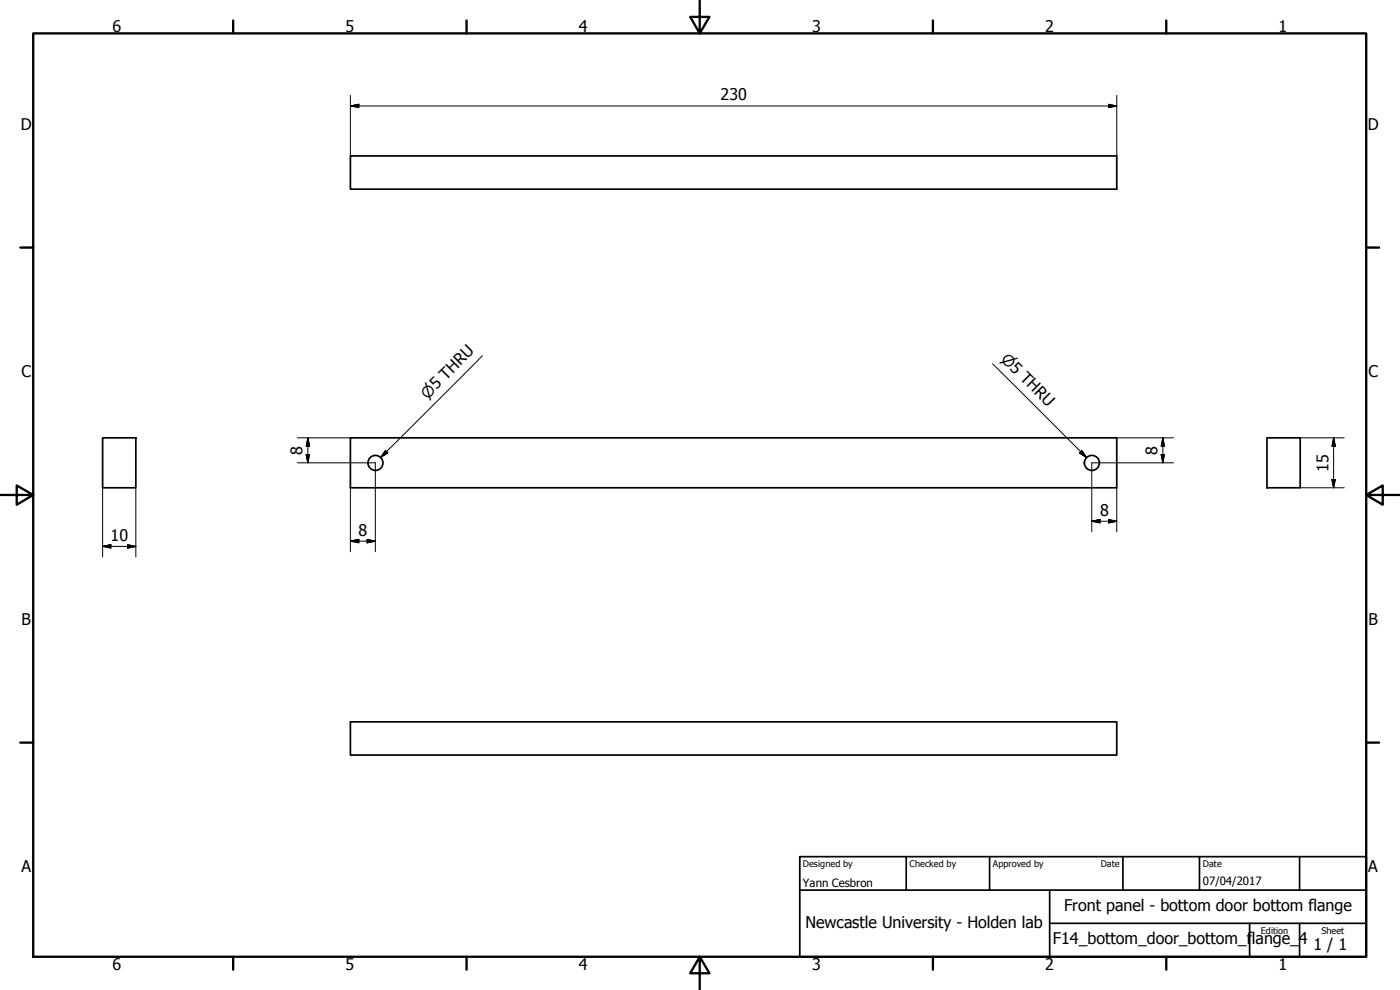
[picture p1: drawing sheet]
<svg xmlns="http://www.w3.org/2000/svg" width="420mm" height="297mm" viewBox="0 0 420 297" stroke-linecap="round" stroke-linejoin="round" font-family="sans-serif">
<!-- layer: Visible (ISO) -->
<g fill="none" stroke="#000" stroke-width=".51">
<path d="M105.2 46.8h230v10h-230zM30.8 131.4h10v15h-10zM105.2 131.4h230v15h-230zM380.2 131.4h10v15h-10zM105.2 216.6h230v10h-230z"/>
<circle cx="112.7" cy="138.9" r="2.25"/>
<circle cx="327.7" cy="138.9" r="2.25"/>
</g>
<!-- layer: Border (ISO) -->
<g fill="none" stroke="#000" stroke-width=".7">
<path d="M10 10h400v277.1h-400zM70 6.1v3.9M140 6.1v3.9M210 0v10l-2.9-4.9h5.8l-2.9 4.9M280 6.1v3.9M350 6.1v3.9M6.1 74.3h3.9M410 74.3h3.9M0 148.5h10l-5-2.8v5.7l5-2.9M410 148.5l5 2.9v-5.7l-5 2.8h10M6.1 222.8h3.9M410 222.8h3.9"/>
<path d="M70 287.1v3.8M140 287.1v3.8M210 287.1l2.9 4.9h-5.8l2.9-4.9v9.9M280 287.1v3.8M350 287.1v3.8"/>
</g>
<!-- layer: Title (ISO) -->
<path d="M240 257h170v30.1h-170zM272 257v10.1M297 257v10.1M337 257v10.1M360 257v10.1M390 257v10.1M240 267.1h170M315 277h95M315 267.1v20M375 277v10.1M390 277v10.1" fill="none" stroke="#000" stroke-width=".51"/>
<!-- layer: Dimension (ISO) -->
<g fill="none" stroke="#000" stroke-width=".3">
<path d="M105.2 31.8l2.5-.5v.9zM105.2 31.8h230M105.2 28.6v18.2M332.7 31.3l2.5 .5-2.5 .4zM335.2 28.6v18.2M89.2 131.4h16M89.2 138.9h23.4v26.6M91.9 136.4h1l-.5 2.5zM92.4 131.4l.5 2.5h-1zM92.4 131.4v7.5M335.2 131.4h17M348.5 136.4h.9l-.4 2.5z"/>
<path d="M349 131.4l.4 2.5h-.9zM349 131.4v7.5M352.2 138.9h-24.5v20.7M390.2 131.4h13.2M400.2 131.4l.5 2.5h-1zM400.2 131.4v15M30.8 146.4v20.7M40.8 146.4v20.7M105.2 146.4v19.1M327.7 156.4l2.4-.5v1zM327.7 156.4h7.5M332.7 155.9l2.5 .5-2.5 .5z"/>
<path d="M335.2 146.4v13.2M390.2 146.4h13.2M399.7 143.9h1l-.5 2.5zM30.8 163.9l2.5-.5v1.1zM30.8 163.9h10M38.3 163.4l2.5 .5-2.5 .6zM105.2 162.4l2.5-.6v1.1zM105.2 162.4h7.4M110.2 161.8l2.4 .6-2.4 .5z"/>
</g>
<g fill="#000" stroke="#000" stroke-width=".3">
<path d="M105.2 31.8l2.5-.5zM105.2 31.8l2.5-.5v.9zM332.7 32.2l2.5-.4zM332.7 31.3l2.5 .5-2.5 .4zM91.9 136.4l.5 2.5zM91.9 136.4h1l-.5 2.5zM92.4 131.4l.5 2.5zM92.4 131.4l.5 2.5h-1zM348.5 136.4l.5 2.5zM348.5 136.4h.9l-.4 2.5zM349 131.4l.4 2.5zM349 131.4l.4 2.5h-.9z"/>
<path d="M400.2 131.4l.5 2.5zM400.2 131.4l.5 2.5h-1zM327.7 156.4l2.4-.5zM327.7 156.4l2.4-.5v1zM332.7 156.9l2.5-.5zM332.7 155.9l2.5 .5-2.5 .5zM399.7 143.9l.5 2.5zM399.7 143.9h1l-.5 2.5zM30.8 163.9l2.5-.5zM30.8 163.9l2.5-.5v1.1zM38.3 164.5l2.5-.6zM38.3 163.4l2.5 .5-2.5 .6z"/>
<path d="M105.2 162.4l2.5-.6zM105.2 162.4l2.5-.6v1.1zM110.2 162.9l2.4-.5zM110.2 161.8l2.4 .6-2.4 .5z"/>
</g>
<!-- layer: Symbol (ISO) -->
<path d="M144.8 106.7l-30.6 30.6M297.9 109.1l28.2 28.2M115.7 135.2l.7 .7-2.2 1.4zM324 135.9l.7-.7 1.4 2.1z" fill="none" stroke="#000" stroke-width=".3"/>
<path d="M115.7 135.2l-1.5 2.1zM115.7 135.2l.7 .7-2.2 1.4zM324 135.9l2.1 1.4zM324 135.9l.7-.7 1.4 2.1z" fill="#000" stroke="#000" stroke-width=".3"/>
<g font-size="4.8">
<text x="33.7" y="9.6">6</text>
<text x="103.7" y="9.6">5</text>
<text x="173.7" y="9.6">4</text>
<text x="243.7" y="9.6">3</text>
<text x="313.7" y="9.6">2</text>
<text x="383.7" y="9.6">1</text>
<text x="216.2" y="30.1">230</text>
<text x="6.2" y="38.9">D</text>
<text x="410.5" y="38.9">D</text>
<text x="6.4" y="113.1">C</text>
<text x="410.7" y="113.1">C</text>
<text x="90.8" y="136.4" transform="rotate(-90 90.8 136.4)">8</text>
<text x="347.3" y="136.4" transform="rotate(-90 347.3 136.4)">8</text>
<text x="398.7" y="141.5" transform="rotate(-90 398.7 141.5)">15</text>
<text x="330.1" y="154.8">8</text>
<text x="107.6" y="160.8">8</text>
<text x="33.1" y="162.4">10</text>
<text x="6.4" y="187.4">B</text>
<text x="410.7" y="187.4">B</text>
<text x="6.4" y="261.7">A</text>
<text x="410.7" y="261.7">A</text>
<text x="319.3" y="273.4">Front panel - bottom door bottom flange</text>
<text x="241.7" y="278.4">Newcastle University - Holden lab</text>
<text x="316" y="283.4">F14_bottom_door_bottom_f</text>
<text x="375.7" y="283.4">lange_4</text>
<text x="394.2" y="285">1 / 1</text>
<text x="33.7" y="290.9">6</text>
<text x="103.7" y="290.9">5</text>
<text x="173.7" y="290.9">4</text>
<text x="243.7" y="290.9">3</text>
<text x="313.7" y="290.9">2</text>
<text x="383.7" y="290.9">1</text>
</g>
<g font-size="4.6">
<text x="300.2" y="107.9" transform="rotate(45 300.2 107.9)">⌀5 THRU</text>
<text x="128.3" y="119.9" transform="rotate(-45 128.3 119.9)">⌀5 THRU</text>
</g>
<g font-size="3.4">
<text x="241" y="266">Yann Cesbron</text>
<text x="361" y="265.5">07/04/2017</text>
</g>
<g font-size="2.7">
<text x="241" y="260.1">Designed by</text>
<text x="273" y="260.1">Checked by</text>
<text x="298" y="260.1">Approved by</text>
<text x="330.3" y="260">Date</text>
<text x="361" y="260">Date</text>
<text x="378.4" y="280.1">Edition</text>
<text x="396.6" y="280.1">Sheet</text>
</g>
</svg>
